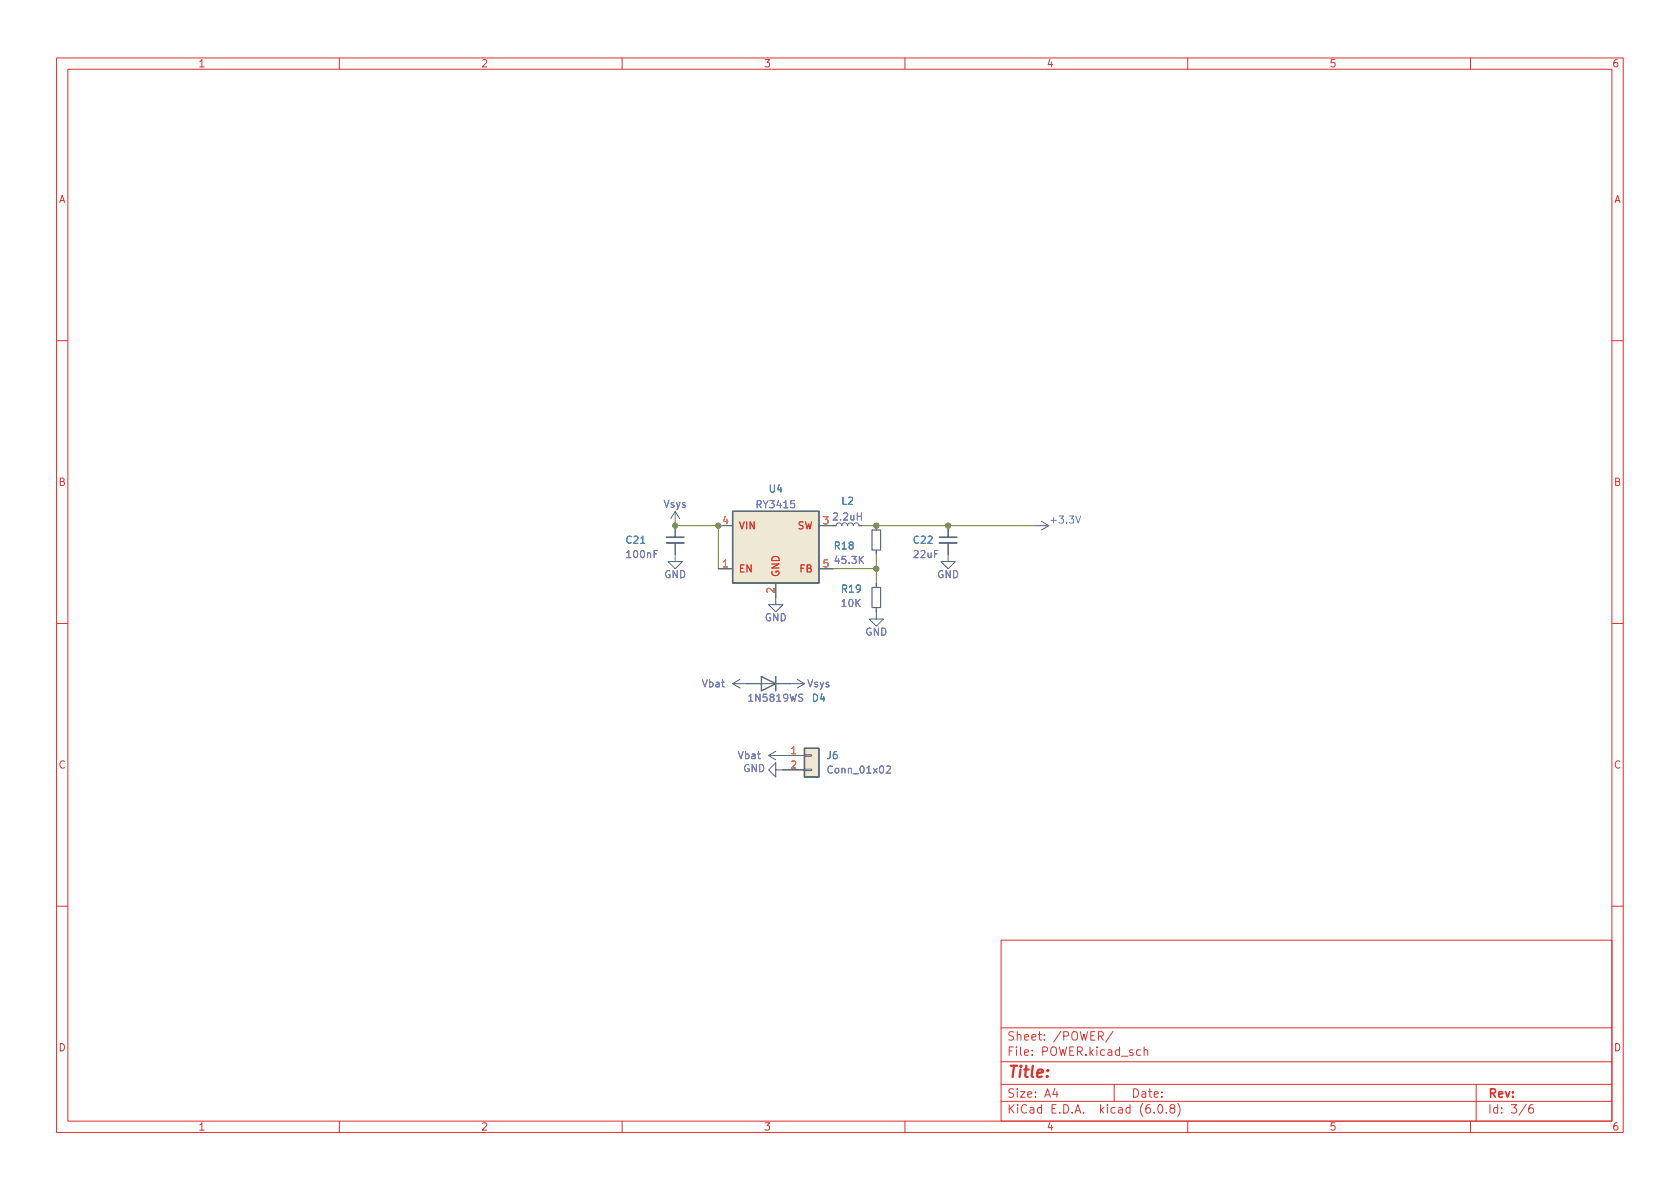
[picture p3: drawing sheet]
<svg xmlns="http://www.w3.org/2000/svg" width="297mm" height="210mm" viewBox="0 0 297 210" stroke-linecap="round" stroke-linejoin="round" font-family="sans-serif">
<g fill="none" stroke="#dc322f" stroke-width=".18">
<path d="M10 10.2h277v190.1h-277zM12 12.2h273v186.1h-273zM60 10.2v2M110 10.2v2M160 10.2v2M210 10.2v2M260 10.2v2M10 60.2h2M285 60.2h2M10 110.2h2M285 110.2h2M10 160.2h2"/>
<path d="M177 166.3h108v32h-108zM285 160.2h2M60 198.3v2M110 198.3v2M160 198.3v2M177 194.8h108M177 191.8h108M177 187.8h108M177 181.8h108M186.5 192.5l-.4 1h1M186.9 193v1M194.2 183.2l.7-.1 .2-.2-.1-.3-.2-.2h-.6v1.5"/>
<path d="M194.6 183.2l.5 .7M196.8 182.4l-1.3 1.9M197 191.8v3M201.6 185.7l-.4-.1-.3 .3v.4l.2 .3h.5M202.3 185.8l.2-.2 .4 .1v.9M202.3 185.1v1.5M204.1 196.7v.1M204.9 195.4l.2-.1a.81 .81 0 0 1 .6 .7 .81 .81 0 0 1-.3 .8h-.2a.81 .81 0 0 1-.6-.6 .81 .81 0 0 1 .3-.8zM206.2 196.7v.1M207.1 196l-.2-.3v-.2l.2-.2 .5 .1 .1 .2-.1 .2-.6 .2-.1 .3v.4l.2 .1h.5l.1-.3-.1-.4-.2-.1M208.2 195.1a1.72 1.72 0 0 1 0 2.3M210 198.3v2"/>
<path d="M260 198.3v2M261 191.8v6.5M269.9 195.3l-1.3 1.9M271 195.3a.6 .6 0 0 0-.7 .7v.5l.1 .3h.5l.2-.1 .1-.5-.2-.2-.4-.1-.3 .3"/>
</g>
<g fill="none" stroke="#586e75" stroke-width=".18">
<path d="M119.4 96v3.3h1.2l-1.2 1.3-1.3-1.3h1.3M119.4 90.4l-.8 1.3M119.4 90.4v4.6M119.4 90.4l.7 1.3M127 93h2.5M144.8 93h3l.2-.4 .3-.1 .4 .1 .1 .4 .2-.4 .3-.1 .4 .1 .2 .4 .2-.5h.4l.3 .1 .1 .4 .1-.4 .4-.1 .3 .1 .2 .4h.5M154.9 93v.7M154.9 97.3v.7M167.6 96v3.3h1.3l-1.3 1.3-1.2-1.3h1.2M167.6 93v2M182.9 93h2.5M184.1 92.2l1.3 .8"/>
<path d="M185.4 93l-1.3 .7M127 100.6h2.5M137.2 103.1v3.8h1.2l-1.2 1.3-1.3-1.3h1.3M144.8 100.6h2.5M154.9 107.4v2.1h1.3l-1.3 1.2-1.2-1.2h1.2M154.9 103.1v.8M129.5 120.9h12.7M129.5 120.9l1.3 .8M130.8 120.1l-1.3 .8M135.9 133.6h6.3M135.9 133.6l1.3 .8M137.2 136.1v-1.2l-1.3 1.2 1.3 1.3v-1.3h5"/>
<path d="M137.2 132.8l-1.3 .8M141 120.1l1.2 .8M142.2 136h1.3v.3h-1.3zM142.2 133.5h1.3v.2h-1.3zM142.2 120.9l-1.2 .8"/>
</g>
<path d="M117.9 96h3M166.1 96h3.1" fill="none" stroke="#586e75" stroke-width=".33"/>
<path d="M117.9 95h3M166.1 95h3.1" fill="none" stroke="#586e75" stroke-width=".3"/>
<path d="M129.5 90.4h15.3v12.7h-15.3zM134.6 119.6l2.6 1.3-2.6 1.3zM137.2 119.6v2.6M142.2 132.3h2.6v5.1h-2.6z" fill="none" stroke="#586e75" stroke-width=".25"/>
<g fill="#eee8d5" stroke="#eee8d5" stroke-width=".18">
<path d="M142.2 132.3h2.6v5.1h-2.6z"/>
<path d="M129.5 90.4h15.3v12.7h-15.3z"/>
</g>
<path d="M156.7 135.6l.5-.2 .2 .4-.7 .9h.7" fill="none" stroke="#6c71c4" stroke-width=".18"/>
<path d="M154.2 93.7h1.5v3.6h-1.5zM154.2 103.9h1.5v3.5h-1.5z" fill="none" stroke="#586e75" stroke-width=".2"/>
<path d="M119.4 93h7.6v7.6M152.4 93h30.5M154.9 98v5.1M147.3 100.6h7.6" fill="none" stroke="#859900" stroke-width=".18"/>
<g fill="#859900" stroke="#859900" stroke-width=".18">
<circle cx="154.9" cy="100.6" r=".46"/>
<circle cx="154.9" cy="93" r=".46"/>
<circle cx="119.4" cy="93" r=".46"/>
<circle cx="127" cy="93" r=".46"/>
<circle cx="167.6" cy="93" r=".46"/>
</g>
<text font-size="2.8" fill="#dc322f" x="178" y="190.6">Title:</text>
<g font-size="2.1" fill="#dc322f">
<text x="178" y="184">Sheet: /POWER/</text>
<text x="178" y="186.7">File: POWER.kicad_sch</text>
<text x="178" y="196.9">KiCad E.D.A. kicad (6.0.8)</text>
<text x="178" y="194.1">Size: A4</text>
<text x="200" y="194.1">Date:</text>
<text x="263" y="194.1">Rev:</text>
<text x="263" y="196.9">Id: 3/6</text>
</g>
<g font-size="1.8" fill="#dc322f">
<text x="35" y="11.9">1</text>
<text x="85" y="11.9">2</text>
<text x="135" y="11.9">3</text>
<text x="185" y="11.9">4</text>
<text x="235" y="11.9">5</text>
<text x="285" y="11.9">6</text>
<text x="10.3" y="35.9">A</text>
<text x="285.3" y="35.9">A</text>
<text x="10.3" y="85.9">B</text>
<text x="285.3" y="85.9">B</text>
<text x="10.3" y="135.9">C</text>
<text x="285.3" y="135.9">C</text>
<text x="10.3" y="185.9">D</text>
<text x="285.3" y="185.9">D</text>
<text x="35" y="199.9">1</text>
<text x="85" y="199.9">2</text>
<text x="135" y="199.9">3</text>
<text x="185" y="199.9">4</text>
<text x="235" y="199.9">5</text>
<text x="285" y="199.9">6</text>
</g>
<g font-size="1.8" fill="#6c71c4">
<text x="117.3" y="89.8">Vsys</text>
<text x="134" y="89.9">RY3415</text>
<text x="147.5" y="92">2.2uH</text>
<text x="186" y="92.6">+3.3V</text>
<text x="110.9" y="98.7">100nF</text>
<text x="147.8" y="99.7">45.3K</text>
<text x="161.6" y="98.7">22uF</text>
<text x="117.4" y="102.2">GND</text>
<text x="148.9" y="107.3">10K</text>
<text x="165.7" y="102.2">GND</text>
<text x="135.2" y="109.9">GND</text>
<text x="153" y="112.4">GND</text>
<text x="124.2" y="121.5">Vbat</text>
<text x="132.6" y="124.1">1N5819WS</text>
<text x="142.7" y="121.5">Vsys</text>
<text x="130.6" y="134.2">Vbat</text>
<text x="131.4" y="136.5">GND</text>
<text x="146.7" y="136.8">Conn_01x02</text>
</g>
<g font-size="1.8" fill="#268bd2">
<text x="136" y="87.1">U4</text>
<text x="148.8" y="89.2">L2</text>
<text x="110.8" y="96.1">C21</text>
<text x="147.6" y="97.2">R18</text>
<text x="161.6" y="96.1">C22</text>
<text x="148.9" y="104.8">R19</text>
<text x="143.6" y="124.1">D4</text>
<text x="146.2" y="134.2">J6</text>
</g>
<g font-size="1.8" fill="#b58900">
<text x="127.8" y="92.7">4</text>
<text x="145.6" y="92.7">3</text>
<text x="127.8" y="100.3">1</text>
<text x="145.6" y="100.3">5</text>
<text x="136.9" y="104.9" transform="rotate(-90 136.9 104.9)">2</text>
<text x="139.8" y="133.3">1</text>
<text x="139.8" y="135.9">2</text>
</g>
<g font-size="1.8" fill="#cb4b16">
<text x="130.6" y="93.6">VIN</text>
<text x="140.9" y="93.6">SW</text>
<text x="130.6" y="101.2">EN</text>
<text x="141.4" y="101.2">FB</text>
<text x="137.8" y="102.1" transform="rotate(-90 137.8 102.1)">GND</text>
</g>
</svg>
